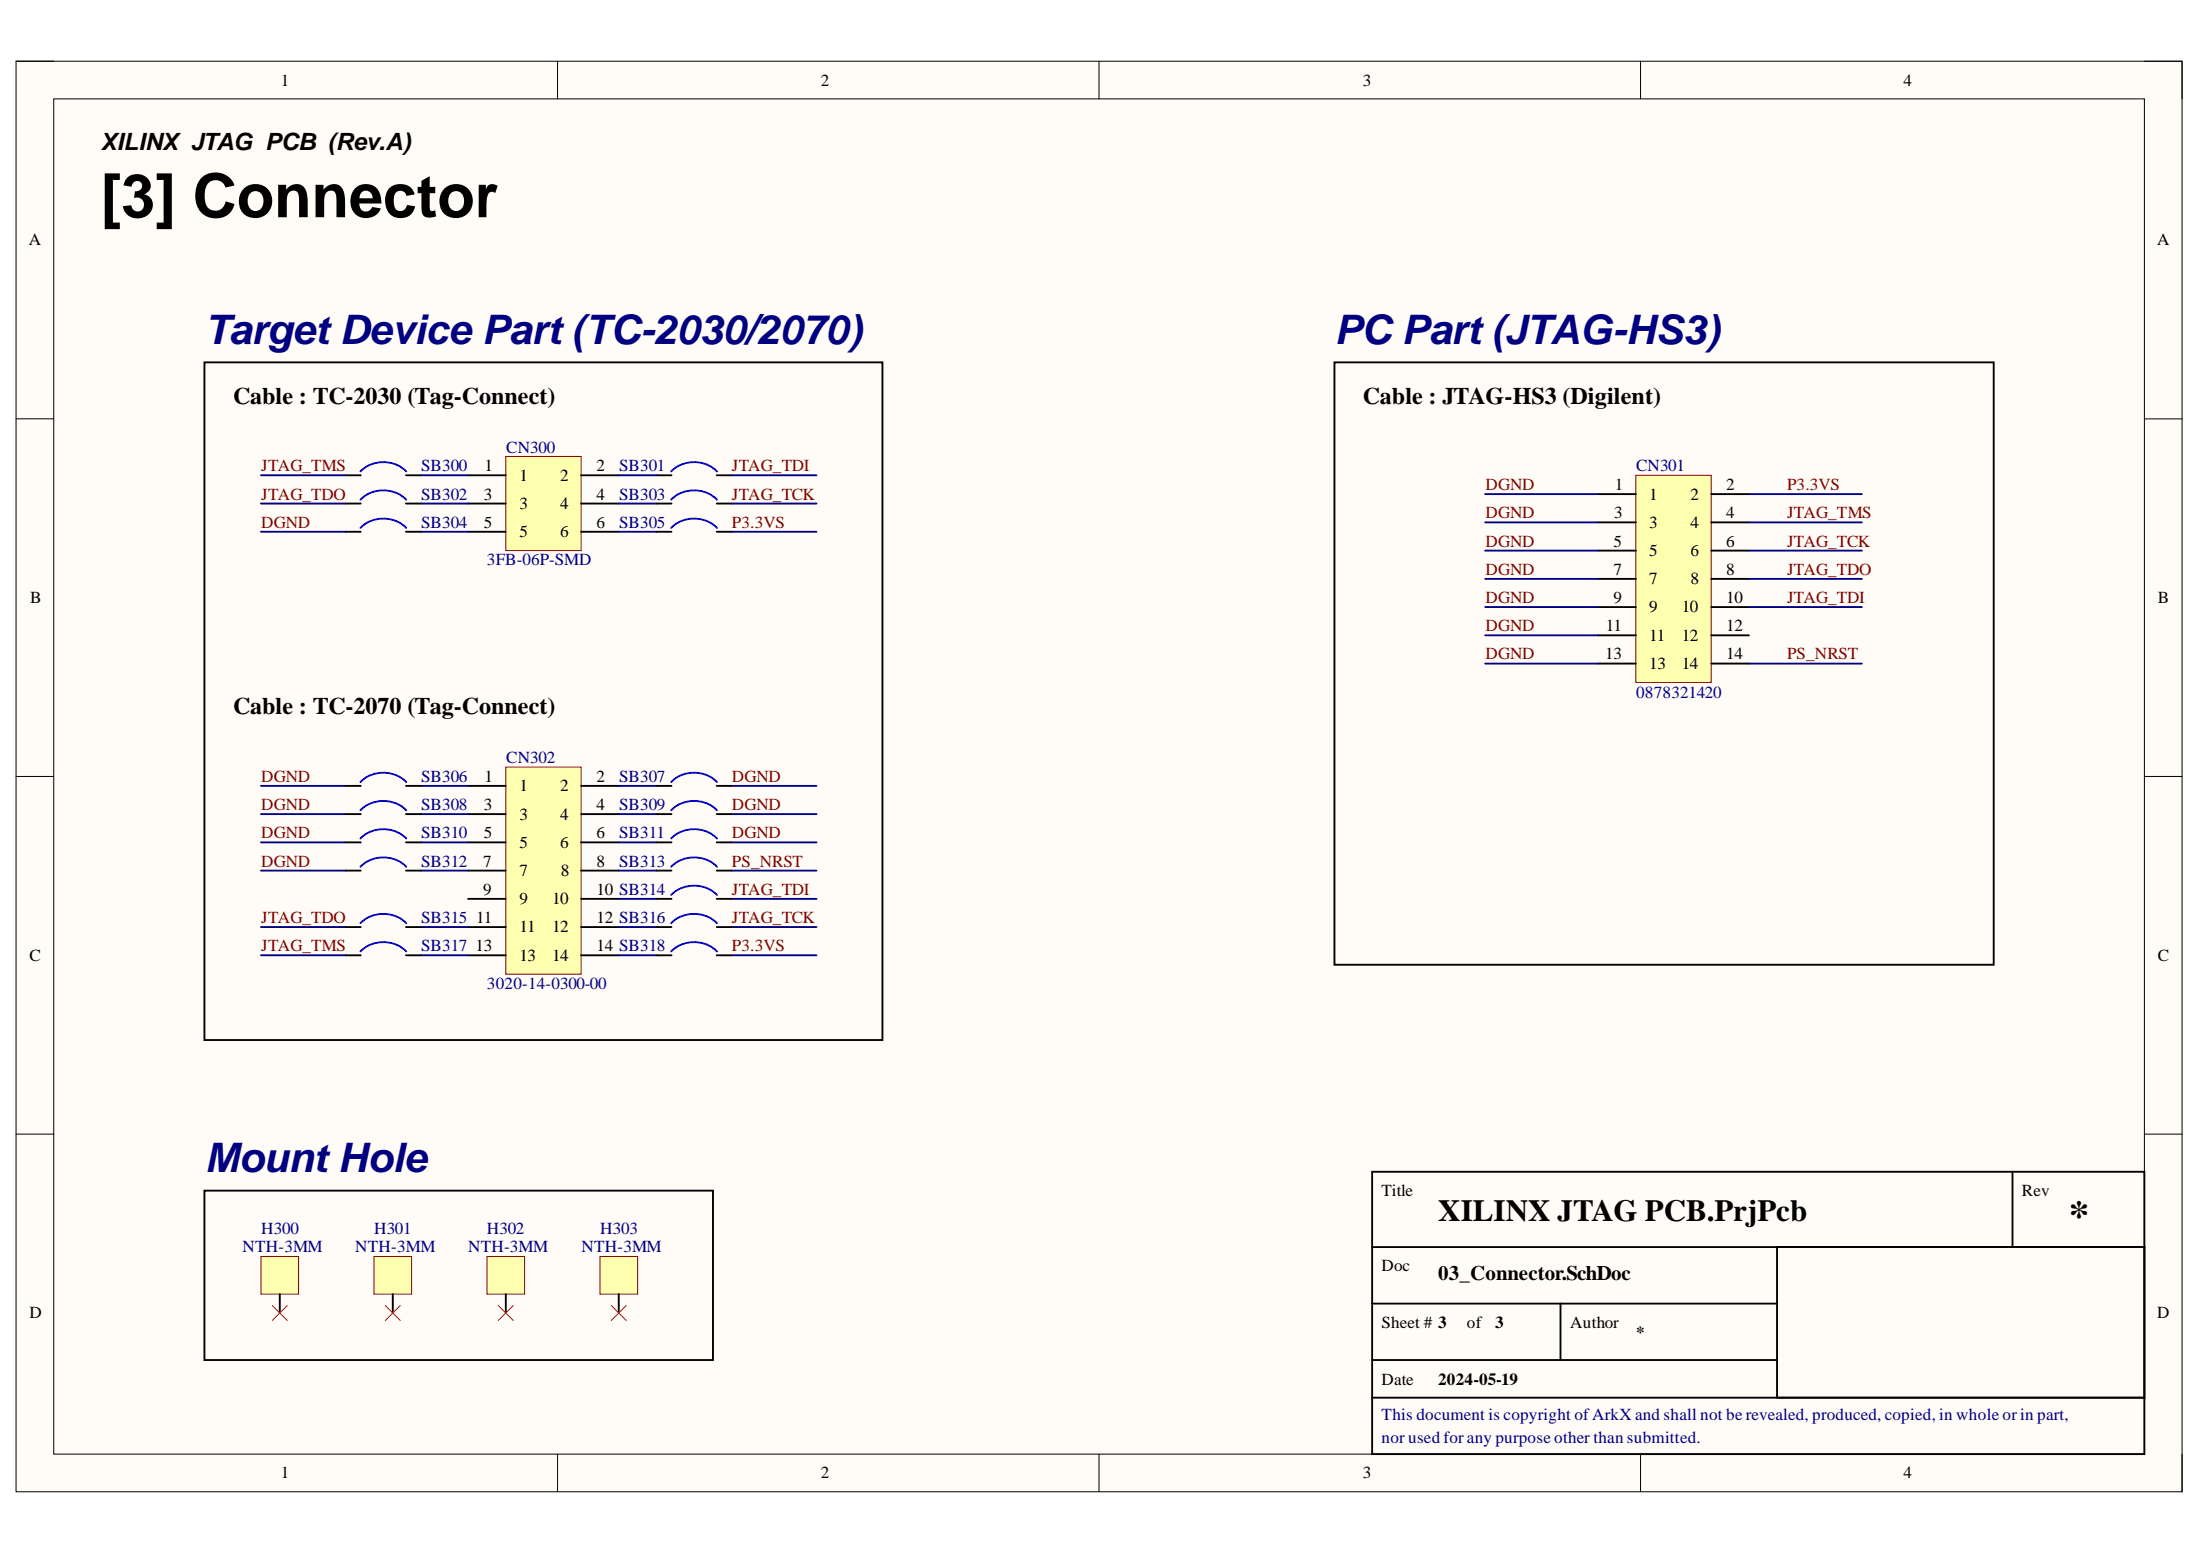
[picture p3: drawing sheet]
<svg xmlns="http://www.w3.org/2000/svg" width="297mm" height="210mm" viewBox="0 0 297 210" stroke-linecap="round" stroke-linejoin="round" font-family="sans-serif">
<path d="M2.2 8.3h292.4v193.1h-292.4z" fill-rule="evenodd" fill="#fffcf8"/>
<path d="M2.2 8.3h292.4v193.1h-292.4z" fill="none" stroke="#000" stroke-width=".14"/>
<path d="M7.3 13.3h282.2v183h-282.2z" fill-rule="evenodd" fill="#fffcf8"/>
<g fill="none" stroke="#000" stroke-width=".14">
<path d="M2.2 8.3h5.1M7.3 13.3h282.2v183h-282.2zM75.3 8.3v5M148.4 8.3v5M221.5 8.3v5M289.5 8.3h5.1v5M2.2 56.5h5.1M289.5 56.5h5.1M2.2 104.8h5.1M289.5 104.8h5.1M2.2 153.1h5.1M289.5 153.1h5.1"/>
<path d="M75.3 196.3v5.1M148.4 196.3v5.1M221.5 196.3v5.1M294.6 196.3v5.1"/>
</g>
<path d="M185.3 158.2h104.2v38.1h-104.2zM271.7 158.2v10.1M185.3 168.3h104.2M185.3 176h54.6M210.7 176v7.6M239.9 168.3h49.6v20.4h-49.6zM185.3 188.7h104.2M185.3 183.6h54.6" fill="none" stroke="#000" stroke-width=".25"/>
<path d="M220.9 64.2h10.1v27.9h-10.1z" fill-rule="evenodd" fill="#ffffb0"/>
<path d="M220.9 64.2h10.1v27.9h-10.1z" fill="none" stroke="#800000" stroke-width=".14"/>
<g fill="none" stroke="#000" stroke-width=".25">
<path d="M215.8 66.7h5.1M215.8 70.5h5.1M215.8 74.3h5.1M215.8 78.1h5.1M231 66.7h5.1M231 70.5h5.1M231 74.3h5.1M231 78.1h5.1M215.8 81.9h5.1M215.8 85.8h5.1M215.8 89.6h5.1M231 81.9h5.1"/>
<path d="M231 85.8h5.1M231 89.6h5.1"/>
</g>
<path d="M68.3 103.5h10.2v28h-10.2z" fill-rule="evenodd" fill="#ffffb0"/>
<path d="M68.3 103.5h10.2v28h-10.2z" fill="none" stroke="#800000" stroke-width=".14"/>
<g fill="none" stroke="#000" stroke-width=".25">
<path d="M27.6 48.9h91.5v91.5h-91.5zM180.2 48.9h89v81.3h-89zM63.2 106.1h5.1M63.2 109.9h5.1M63.2 113.7h5.1M63.2 117.5h5.1M78.5 106.1h5M78.5 109.9h5M78.5 113.7h5M78.5 117.5h5M63.2 121.3h5.1M63.2 125.1h5.1"/>
<path d="M63.2 129h5.1M78.5 121.3h5M78.5 125.1h5M78.5 129h5"/>
</g>
<path d="M68.3 61.6h10.2v12.7h-10.2z" fill-rule="evenodd" fill="#ffffb0"/>
<path d="M68.3 61.6h10.2v12.7h-10.2z" fill="none" stroke="#800000" stroke-width=".14"/>
<path d="M63.2 64.2h5.1M63.2 68h5.1M63.2 71.8h5.1M78.5 64.2h5M78.5 68h5M78.5 71.8h5" fill="none" stroke="#000" stroke-width=".25"/>
<path d="M35.2 169.6h5.1v5.1h-5.1z" fill-rule="evenodd" fill="#ffffb0"/>
<path d="M35.2 169.6h5.1v5.1h-5.1z" fill="none" stroke="#800000" stroke-width=".14"/>
<path d="M37.8 174.7v2.5" fill="none" stroke="#000" stroke-width=".25"/>
<path d="M36.8 176.2l2 2M38.8 176.2l-2 2" fill="none" stroke="#f00" stroke-width=".14"/>
<path d="M50.5 169.6h5.1v5.1h-5.1z" fill-rule="evenodd" fill="#ffffb0"/>
<path d="M50.5 169.6h5.1v5.1h-5.1z" fill="none" stroke="#800000" stroke-width=".14"/>
<path d="M53 174.7v2.5" fill="none" stroke="#000" stroke-width=".25"/>
<path d="M52 176.2l2 2M54 176.2l-2 2" fill="none" stroke="#f00" stroke-width=".14"/>
<path d="M65.7 169.6h5.1v5.1h-5.1z" fill-rule="evenodd" fill="#ffffb0"/>
<path d="M65.7 169.6h5.1v5.1h-5.1z" fill="none" stroke="#800000" stroke-width=".14"/>
<path d="M68.3 174.7v2.5" fill="none" stroke="#000" stroke-width=".25"/>
<path d="M67.3 176.2l2 2M69.3 176.2l-2 2" fill="none" stroke="#f00" stroke-width=".14"/>
<path d="M81 169.6h5.1v5.1h-5.1z" fill-rule="evenodd" fill="#ffffb0"/>
<path d="M81 169.6h5.1v5.1h-5.1z" fill="none" stroke="#800000" stroke-width=".14"/>
<g fill="none" stroke="#000" stroke-width=".25">
<path d="M46.7 64.2h2M46.7 68h2M46.7 71.8h2M54.8 64.2h2M54.8 68h2M54.8 71.8h2M88.6 64.2h2.1M88.6 68h2.1M88.6 71.8h2.1M96.8 64.2h2M96.8 68h2M96.8 71.8h2"/>
<path d="M46.7 106.1h2M46.7 109.9h2M46.7 113.7h2M46.7 117.5h2M54.8 106.1h2M54.8 109.9h2M54.8 113.7h2M54.8 117.5h2M88.6 106.1h2.1M88.6 109.9h2.1M88.6 113.7h2.1M88.6 117.5h2.1"/>
<path d="M96.8 106.1h2M96.8 109.9h2M96.8 113.7h2M96.8 117.5h2M46.7 125.1h2M46.7 129h2M54.8 125.1h2M54.8 129h2M88.6 125.1h2.1M88.6 129h2.1M88.6 121.3h2.1M96.8 125.1h2"/>
<path d="M96.8 129h2M96.8 121.3h2M27.6 160.7h68.7v22.9h-68.7zM83.5 174.7v2.5"/>
</g>
<path d="M82.5 176.2l2.1 2M84.6 176.2l-2.1 2" fill="none" stroke="#f00" stroke-width=".14"/>
<g fill="none" stroke="#00f" stroke-width=".25">
<path d="M48.7 63.6a4.4 4.4 0 0 1 6.2 0M48.7 67.5a4.4 4.4 0 0 1 6.2 0M48.7 71.3a4.4 4.4 0 0 1 6.2 0M90.6 63.6a4.4 4.4 0 0 1 6.2 0M90.6 67.5a4.4 4.4 0 0 1 6.2 0M90.6 71.3a4.4 4.4 0 0 1 6.2 0M48.7 105.6a4.4 4.4 0 0 1 6.2 0M48.7 109.4a4.4 4.4 0 0 1 6.2 0M48.7 113.2a4.4 4.4 0 0 1 6.2 0M48.7 117a4.4 4.4 0 0 1 6.2 0M90.6 105.6a4.4 4.4 0 0 1 6.2 0M90.6 109.4a4.4 4.4 0 0 1 6.2 0"/>
<path d="M90.6 113.2a4.4 4.4 0 0 1 6.2 0M90.6 117a4.4 4.4 0 0 1 6.2 0M48.7 124.6a4.4 4.4 0 0 1 6.2 0M48.7 128.4a4.4 4.4 0 0 1 6.2 0M90.6 120.8a4.4 4.4 0 0 1 6.2 0M90.6 124.6a4.4 4.4 0 0 1 6.2 0M90.6 128.4a4.4 4.4 0 0 1 6.2 0"/>
</g>
<g fill="none" stroke="#000080" stroke-width=".25">
<path d="M35.2 64.2h11.5M35.2 68h11.5M35.2 71.8h11.5M56.8 64.2h6.4M56.8 68h6.4M56.8 71.8h6.4M83.5 64.2h5.1M83.5 68h5.1M83.5 71.8h5.1M98.8 64.2h11.4M98.8 68h11.4M98.8 71.8h11.4"/>
<path d="M200.5 66.7h15.3M200.5 70.5h15.3M200.5 74.3h15.3M200.5 78.1h15.3M236.1 66.7h15.3M236.1 70.5h15.3M236.1 74.3h15.3M236.1 78.1h15.3M200.5 81.9h15.3M200.5 85.8h15.3M200.5 89.6h15.3M236.1 81.9h15.3"/>
<path d="M236.1 89.6h15.3M35.2 106.1h11.5M35.2 109.9h11.5M35.2 113.7h11.5M35.2 117.5h11.5M56.8 106.1h6.4M56.8 109.9h6.4M56.8 113.7h6.4M56.8 117.5h6.4M83.5 106.1h5.1M83.5 109.9h5.1M83.5 113.7h5.1"/>
<path d="M83.5 117.5h5.1M98.8 106.1h11.4M98.8 109.9h11.4M98.8 113.7h11.4M98.8 117.5h11.4M35.2 125.1h11.5M35.2 129h11.5M56.8 125.1h6.4M56.8 129h6.4M83.5 125.1h5.1M83.5 129h5.1M83.5 121.3h5.1"/>
<path d="M98.8 125.1h11.4M98.8 129h11.4M98.8 121.3h11.4"/>
</g>
<text font-size="8.2" x="13.6" y="29.3">[3] Connector</text>
<g font-size="5.5" fill="#000080">
<text x="27.7" y="46.5">Target Device Part (TC-2030/2070)</text>
<text x="180.2" y="46.5">PC Part (JTAG-HS3)</text>
<text x="27.7" y="158.2">Mount Hole</text>
</g>
<text font-size="5.5" x="279.3" y="165.8">*</text>
<text font-size="4.1" x="194.2" y="164.8">XILINX JTAG PCB.PrjPcb</text>
<g font-size="3.2">
<text x="13.6" y="20.3">XILINX JTAG PCB (Rev.A)</text>
<text x="31.5" y="54.5">Cable : TC-2030 (Tag-Connect)</text>
<text x="184" y="54.5">Cable : JTAG-HS3 (Digilent)</text>
<text x="31.5" y="96.4">Cable : TC-2070 (Tag-Connect)</text>
</g>
<text font-size="2.8" x="194.2" y="172.8">03_Connector.SchDoc</text>
<g font-size="2.3">
<text x="37.9" y="11.6">1</text>
<text x="110.8" y="11.6">2</text>
<text x="184" y="11.6">3</text>
<text x="257" y="11.6">4</text>
<text x="3.9" y="33.1">A</text>
<text x="291.3" y="33.1">A</text>
<text x="65.4" y="63.6">1</text>
<text x="70.1" y="64.9">1</text>
<text x="75.6" y="64.9">2</text>
<text x="80.5" y="63.6">2</text>
<text x="65.3" y="67.4">3</text>
<text x="65.3" y="71.3">5</text>
<text x="70.1" y="68.7">3</text>
<text x="75.6" y="68.7">4</text>
<text x="80.5" y="67.4">4</text>
<text x="80.5" y="71.3">6</text>
<text x="217.9" y="70">3</text>
<text x="218" y="66.2">1</text>
<text x="222.7" y="67.4">1</text>
<text x="222.7" y="71.3">3</text>
<text x="228.2" y="67.4">2</text>
<text x="228.2" y="71.3">4</text>
<text x="233.1" y="66.2">2</text>
<text x="233.1" y="70">4</text>
<text x="70.1" y="72.5">5</text>
<text x="75.6" y="72.5">6</text>
<text x="217.8" y="73.8">5</text>
<text x="217.8" y="77.6">7</text>
<text x="222.7" y="75.1">5</text>
<text x="228.2" y="75.1">6</text>
<text x="233.1" y="73.8">6</text>
<text x="233.1" y="77.6">8</text>
<text x="4.1" y="81.4">B</text>
<text x="217.8" y="81.4">9</text>
<text x="222.7" y="78.9">7</text>
<text x="222.7" y="82.7">9</text>
<text x="227.1" y="82.7">10</text>
<text x="228.2" y="78.9">8</text>
<text x="233.1" y="81.4">10</text>
<text x="291.4" y="81.4">B</text>
<text x="216.7" y="89">13</text>
<text x="216.8" y="85.2">11</text>
<text x="222.7" y="86.5">11</text>
<text x="227.1" y="86.5">12</text>
<text x="233.1" y="85.2">12</text>
<text x="233.1" y="89">14</text>
<text x="222.7" y="90.3">13</text>
<text x="227.1" y="90.3">14</text>
<text x="65.4" y="105.6">1</text>
<text x="70.1" y="106.8">1</text>
<text x="75.6" y="106.8">2</text>
<text x="80.5" y="105.6">2</text>
<text x="65.3" y="109.4">3</text>
<text x="65.3" y="113.2">5</text>
<text x="70.1" y="110.6">3</text>
<text x="75.6" y="110.6">4</text>
<text x="80.5" y="109.4">4</text>
<text x="80.5" y="113.2">6</text>
<text x="65.2" y="117">7</text>
<text x="70.1" y="114.4">5</text>
<text x="70.1" y="118.3">7</text>
<text x="75.6" y="114.4">6</text>
<text x="75.7" y="118.3">8</text>
<text x="80.5" y="117">8</text>
<text x="64.3" y="124.6">11</text>
<text x="65.2" y="120.8">9</text>
<text x="70.1" y="122.1">9</text>
<text x="70.1" y="125.9">11</text>
<text x="74.5" y="122.1">10</text>
<text x="74.5" y="125.9">12</text>
<text x="80.5" y="120.8">10 SB314</text>
<text x="80.5" y="124.6">12 SB316</text>
<text x="4" y="129.7">C</text>
<text x="64.2" y="128.4">13</text>
<text x="70.1" y="129.7">13</text>
<text x="74.5" y="129.7">14</text>
<text x="80.5" y="128.4">14 SB318</text>
<text x="291.4" y="129.7">C</text>
<text x="186.5" y="161.4">Title</text>
<text x="273" y="161.4">Rev</text>
<text x="186.5" y="171.6">Doc</text>
<text x="4" y="177.9">D</text>
<text x="186.5" y="179.3">Sheet # 3</text>
<text x="198" y="179.3">of</text>
<text x="201.9" y="179.3">3</text>
<text x="212" y="179.3">Author</text>
<text x="291.3" y="177.9">D</text>
<text x="220.9" y="180.6">*</text>
<text x="186.5" y="186.9">Date</text>
<text x="194.2" y="186.9">2024-05-19</text>
<text x="37.9" y="199.6">1</text>
<text x="110.8" y="199.6">2</text>
<text x="184" y="199.6">3</text>
<text x="257" y="199.6">4</text>
</g>
<g font-size="2.3" fill="#800000">
<text x="35.3" y="63.6">JTAG_TMS</text>
<text x="98.8" y="63.6">JTAG_TDI</text>
<text x="35.3" y="67.4">JTAG_TDO</text>
<text x="35.3" y="71.3">DGND</text>
<text x="98.8" y="67.4">JTAG_TCK</text>
<text x="98.8" y="71.3">P3.3VS</text>
<text x="200.6" y="66.2">DGND</text>
<text x="200.6" y="70">DGND</text>
<text x="241.3" y="66.2">P3.3VS</text>
<text x="241.3" y="70">JTAG_TMS</text>
<text x="200.6" y="73.8">DGND</text>
<text x="200.6" y="77.6">DGND</text>
<text x="241.3" y="73.8">JTAG_TCK</text>
<text x="241.3" y="77.6">JTAG_TDO</text>
<text x="200.6" y="81.4">DGND</text>
<text x="241.3" y="81.4">JTAG_TDI</text>
<text x="200.6" y="85.2">DGND</text>
<text x="200.6" y="89">DGND</text>
<text x="241.3" y="89">PS_NRST</text>
<text x="35.3" y="105.6">DGND</text>
<text x="98.8" y="105.6">DGND</text>
<text x="35.3" y="109.4">DGND</text>
<text x="35.3" y="113.2">DGND</text>
<text x="98.8" y="109.4">DGND</text>
<text x="98.8" y="113.2">DGND</text>
<text x="35.3" y="117">DGND</text>
<text x="98.8" y="117">PS_NRST</text>
<text x="35.3" y="124.6">JTAG_TDO</text>
<text x="98.8" y="120.8">JTAG_TDI</text>
<text x="98.8" y="124.6">JTAG_TCK</text>
<text x="35.3" y="128.4">JTAG_TMS</text>
<text x="98.8" y="128.4">P3.3VS</text>
</g>
<g font-size="2.3" fill="#000080">
<text x="56.9" y="63.6">SB300</text>
<text x="68.4" y="61.1">CN300</text>
<text x="83.6" y="63.6">SB301</text>
<text x="220.9" y="63.6">CN301</text>
<text x="56.9" y="67.4">SB302</text>
<text x="56.9" y="71.3">SB304</text>
<text x="83.6" y="67.4">SB303</text>
<text x="83.6" y="71.3">SB305</text>
<text x="65.7" y="76.3">3FB-06P-SMD</text>
<text x="220.9" y="94.2">0878321420</text>
<text x="56.9" y="105.6">SB306</text>
<text x="68.4" y="103">CN302</text>
<text x="83.6" y="105.6">SB307</text>
<text x="56.9" y="109.4">SB308</text>
<text x="56.9" y="113.2">SB310</text>
<text x="83.6" y="109.4">SB309</text>
<text x="83.6" y="113.2">SB311</text>
<text x="56.9" y="117">SB312</text>
<text x="83.6" y="117">SB313</text>
<text x="56.9" y="124.6">SB315</text>
<text x="56.9" y="128.4">SB317</text>
<text x="65.7" y="133.5">3020-14-0300-00</text>
<text x="35.3" y="166.5">H300</text>
<text x="50.5" y="166.5">H301</text>
<text x="65.7" y="166.5">H302</text>
<text x="81" y="166.5">H303</text>
<text x="32.7" y="169.1">NTH-3MM</text>
<text x="48" y="169.1">NTH-3MM</text>
<text x="63.2" y="169.1">NTH-3MM</text>
<text x="78.5" y="169.1">NTH-3MM</text>
<text x="186.5" y="191.7">This document is copyright ofArkX and shall not be revealed, produced, copied, in whole or in part,</text>
<text x="186.5" y="194.8">nor used for any purpose other than submitted.</text>
</g>
</svg>
